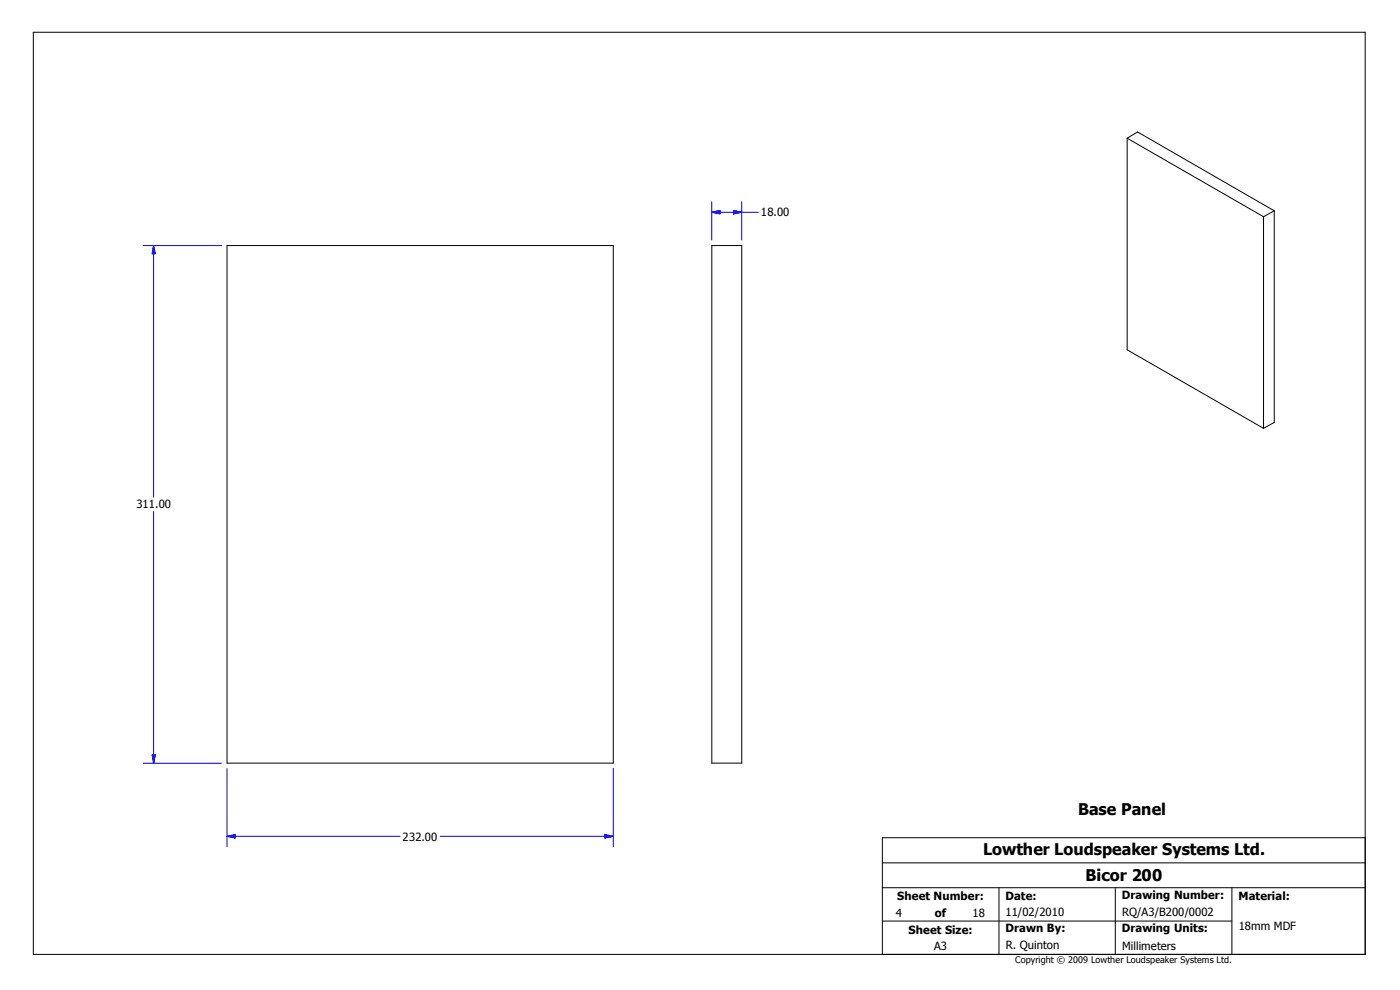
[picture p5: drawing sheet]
<svg xmlns="http://www.w3.org/2000/svg" width="420mm" height="297mm" viewBox="0 0 420 297" stroke-linecap="round" stroke-linejoin="round" font-family="sans-serif">
<g fill="none" stroke="#000" stroke-width=".3">
<path d="M10 9.7h399.4v276.3h-399.4zM338 41.4v63.4l40.9 23.6M338 41.4l3.1-1.8 41 23.6M338 41.4l40.9 23.6M68.1 73.6h115.8v155.1h-115.8zM213.4 73.6h9v155.1h-9zM378.9 65v63.4M382.1 63.2l-3.2 1.8M382.1 63.2v63.4l-3.2 1.8M264.6 258.6h144.8M409.4 251.1h-144.8v34.9M264.6 276h104.8"/>
<path d="M264.6 266h144.8M299.6 266v20M334.4 266v20M369.4 266v20"/>
</g>
<g fill="none" stroke="#00f" stroke-width=".3">
<path d="M42.9 73.6h23.6M46.1 73.6v75.4M46.1 73.6l.5 2.4h-1zM213.4 63.6h14M213.4 63.6l2.5-.5v1zM213.4 60.5v11.5M220 63.1l2.4 .5-2.4 .5zM222.4 60.5v11.5M46.1 153.3v75.4M42.9 228.7h23.6M45.6 226.2h1l-.5 2.5zM68.1 230.3v23.5"/>
<path d="M183.9 230.3v23.5M68.1 250.6h51.9M68.1 250.6l2.4-.5v1zM132 250.6h51.9M181.4 250.1l2.5 .5-2.5 .5z"/>
</g>
<g fill="#00f" stroke="#00f" stroke-width=".3">
<path d="M45.6 226.2h1l-.5 2.5z" fill-rule="evenodd"/>
<path d="M46.1 73.6l.5 2.4h-1z" fill-rule="evenodd"/>
<path d="M181.4 250.1l2.5 .5-2.5 .5z" fill-rule="evenodd"/>
<path d="M68.1 250.6l2.4-.5v1z" fill-rule="evenodd"/>
<path d="M220 63.1l2.4 .5-2.4 .5z" fill-rule="evenodd"/>
<path d="M213.4 63.6l2.5-.5v1z" fill-rule="evenodd"/>
</g>
<g font-size="4.8">
<text x="323.3" y="244.4">Base Panel</text>
<text x="294.8" y="256.2">Lowther Loudspeaker Systems Ltd.</text>
<text x="325.5" y="264.1">Bicor 200</text>
</g>
<g font-size="3.4">
<text x="228.2" y="64.9">18.00</text>
<text x="40.9" y="152.3">311.00</text>
<text x="120.7" y="251.9">232.00</text>
<text x="269.1" y="269.8">Sheet Number:</text>
<text x="301.5" y="269.8">Date:</text>
<text x="336.4" y="269.5">Drawing Number:</text>
<text x="371.3" y="269.8">Material:</text>
<text x="268.6" y="274.8">4</text>
<text x="280.3" y="274.8">of</text>
<text x="291.6" y="274.8">18</text>
<text x="301.5" y="274.6">11/02/2010</text>
<text x="336.5" y="274.5">RQ/A3/B200/0002</text>
<text x="272.5" y="279.8">Sheet Size:</text>
<text x="301.5" y="279.4">Drawn By:</text>
<text x="336.4" y="279.4">Drawing Units:</text>
<text x="371.4" y="278.8">18mm MDF</text>
<text x="280.1" y="284.7">A3</text>
<text x="301.6" y="284.5">R. Quinton</text>
<text x="336.5" y="284.7">Millimeters</text>
</g>
<text font-size="2.7" x="304.4" y="288.6">Copyright © 2009 Lowther Loudspeaker Systems Ltd.</text>
</svg>
